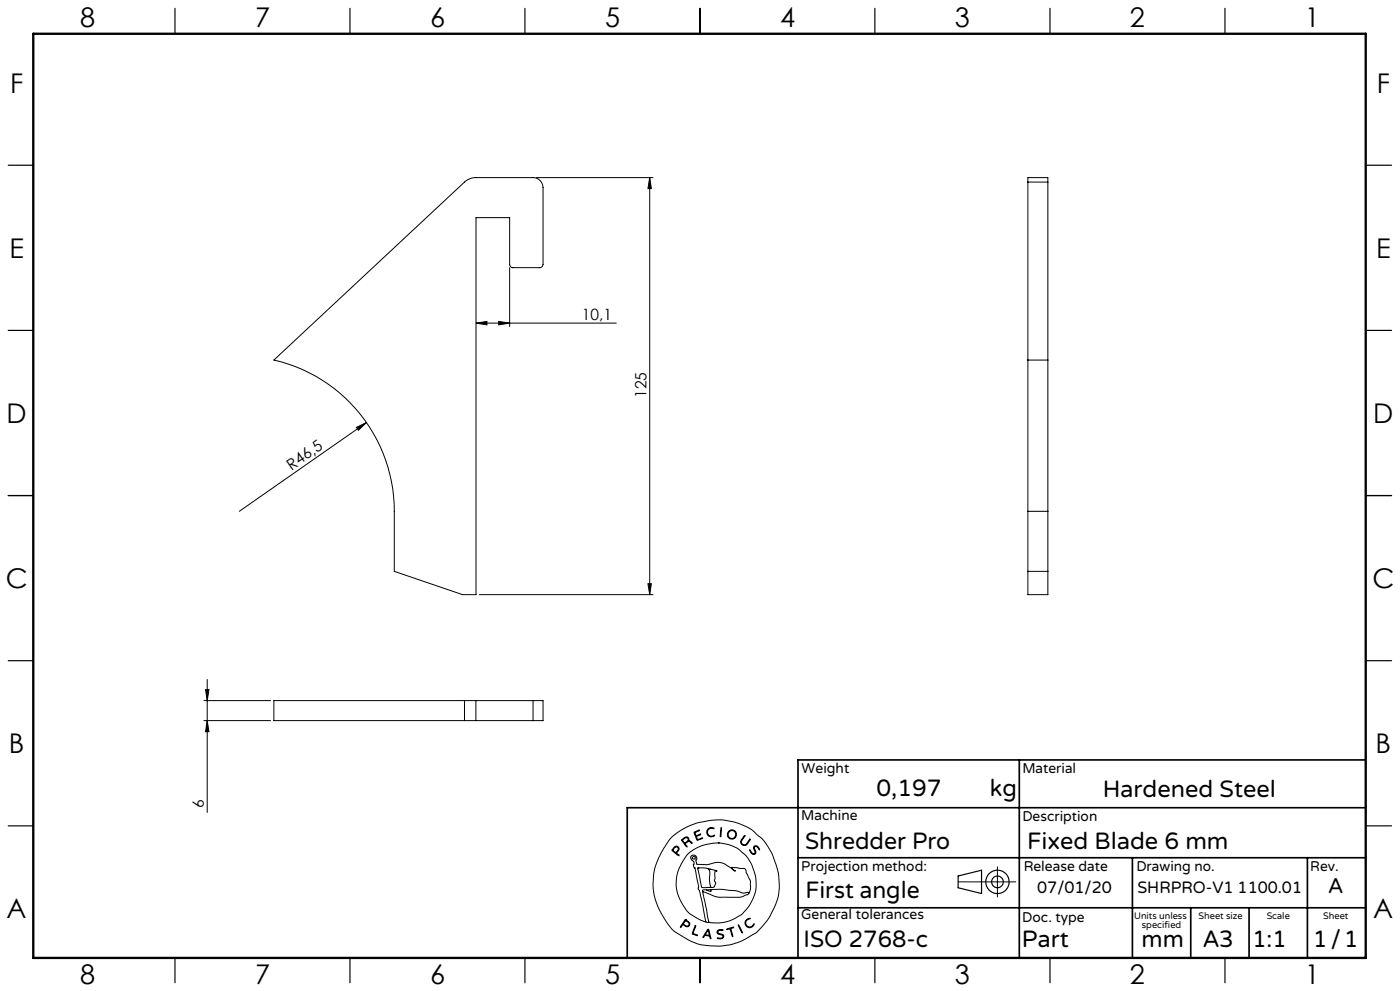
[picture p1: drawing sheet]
<svg xmlns="http://www.w3.org/2000/svg" width="420mm" height="297mm" viewBox="0 0 420 297" stroke-linecap="round" stroke-linejoin="round" font-family="sans-serif">
<g fill="none" stroke="#000" stroke-width=".3">
<path d="M160.9 53.2h35M194.9 53.2l.5 3.3h-1zM194.9 53.2v125M308.4 54.6v-1.4h6v1.4M308.4 54.6v53.3M308.4 54.6h6M314.4 54.6v53.3M142.8 96.8l3.3-.5v1.1zM142.8 96.8h42.1M149.6 96.3l3.3 .5-3.3 .6zM152.9 80.2v17.7M82.2 107.9l57.1-53.3a5.1 5.1 0 0 1 3.5-1.4h17.1a3 3 0 0 1 3 3v23a1.02 1.02 0 0 1-1 1h-8a.96 .96 0 0 1-1-1v-14h-10.1v113h-4l-20.5-7v-18a46.4 46.4 0 0 0-36.1-45.3z"/>
<path d="M308.4 107.9v45.3M308.4 107.9h6M314.4 107.9v45.3M106.9 128.1l3-1.5-2.4 2.3zM109.9 126.6l-38.1 26.6M308.4 153.2v25h6v-25M308.4 153.2h6M143.8 178.2h52.1M194.4 174.9h1l-.5 3.3zM308.4 171.2h6M61.2 216h20M61.2 210h20"/>
<path d="M61.7 206.7h1l-.5 3.3zM62.2 216l.5 3.3h-1zM62.2 203.6v39.9M139.3 210h3.5M139.3 216h3.5M139.3 210h-57.1v6h57.1M139.3 210v6M142.8 216h17.1M142.8 210h17.1M142.8 210v6M159.9 210h3v6h-3M159.9 210v6"/>
<path d="M201.3 251.1l2.8-2.2 4.5-2.1 4.8-1 3.2-.1 3.7 .7 3.3 1.2 2 1.1 2.8 2.4 1.5 1.8 1.8 3.2 1.8 5.3 .3 3.5-.2 3-.8 2.8-1.7 3.7-1.8 2.5a16.5 16.5 0 0 1-6.7 5l-3.3 1.2-2.9 .4h-3.4l-2.9-.4-3.7-1.5-3.8-2.3-1.1-.9-1.2-1.6-2.3-3.7-1.2-2.8-.6-2.2-.3-3.1 .3-3.5 .9-3.2 2-4zM202 254.1l.7-.5 .6 .1 .4 .6-.1 .6a.64 .64 0 0 0-.3 1.1l.4 .5-1.7-1.2a.52 .52 0 0 1-.4-.5 .52 .52 0 0 1 .4-.6zM202.4 254l.4-.2 .5 .1 .2 .5-.2 .4a.73 .73 0 0 1-.7 .6 .73 .73 0 0 1-.7-.7zM204.5 251.6l1.1-.7h.6l.4 .3 .1 .8 .6 .2 .3 .5-.8-.5-.6 .2a.61 .61 0 0 0-.6 .5 .61 .61 0 0 0 .5 .7l-.1 .3-1.5-2zM204.8 251.7l.8-.6h.6l.2 .6-.5 .6a.52 .52 0 0 1-.6 .3 .52 .52 0 0 1-.4-.5zM208.2 249.4l1.7-.6-1 .5a.57 .57 0 0 0-.2 .9 .57 .57 0 0 0 .9 0l.6-.2-.8 .5a.46 .46 0 0 0-.5 .4 .46 .46 0 0 0 .3 .5l.1 .2 1.5-.5-1.7 .7zM212.3 248.5l.8-.5 1 .2 .1 .2-.9-.2-.7 .3-.3 .5v.7l.1 .4 .6 .4 1.3-.2a.53 .53 0 0 1-.3 .5 .53 .53 0 0 1-.5 0l-.9-.2-.4-.4-.2-1zM215.5 252.6l2.7 .4 3 1.2 2.3 1.9 .9 1.2 1.3 2.2 1.1 3.8-.1 3.5-.8 2.5a11.7 11.7 0 0 1-8.9 7.2l-2.6 .1-1.7-.2M215.5 252.6l-4.1 .6-3.4 1.5-2.1 1.8-2.1 3.5-.5 1.4-.4 2 .1 3 .9 2.9 2 3.4a9.1 9.1 0 0 0 4 2.9l1.9 .8M215.5 252.6h.1M216.3 248.1h.2v.6l-.2 1.9-.2 .2zM223.3 250.5l.1-.1 .1 .2-1.1 1.6 .2 .7 .7 .3a3.3 3.3 0 0 0 1.7-1.7v.2l-1 1.5-.4 .2-.7-.1-.6-.5-.1-.6z"/>
<path d="M224.9 254.7l.7 .9 .5 .3 .4-.3-.4-1.4 .2-.6h.9l.7 1-.1 .1-.9-1-.5 .1-.1 .4 .5 1.4-.6 .5-.9-.5zM299.2 259.8v9M205.6 275.6l-1.4 2-.1 .2h.2a.69 .69 0 0 1 .6-.6 .69 .69 0 0 1 .8 .4l.9 .1 .3-.9-1.3-1.2M205.6 275.6h.1M205.6 275.9l-.3 .5M205.7 275.9l1 .9-.1 .6-.6 .1a.7 .7 0 0 1-.9-.9l.2-.2M205.7 275.9h.1M208.5 277.5l.2-.1v.2l-.5 1.4a.56 .56 0 0 0-.2 .7 .56 .56 0 0 0 .7 .3l.5 .4-1.6-.6zM209.3 260.2l2.3-.1 3.1 .8 .4 .3a.35 .35 0 0 0-.5-.2 .35 .35 0 0 0-.1 .5v1.8l-.2 .7 .4 .8-.4 1-.5 .2h-2.6a.85 .85 0 0 1-.8-.2 .85 .85 0 0 1-.1-.9zM209.4 260.1h.1M210.8 267.2l1.9 9.2M210.8 267.2l3.7 1.5 1.3 .2h6.3l2.1-.8 .4-.3"/>
<path d="M211.8 276.4h.9M211.9 266.7h-1.1v.5M212.1 260.2a2.12 2.12 0 0 1 .8 2.7v1.9l.3 .9-.3 .2M212.3 278.6l.1-.1a4.3 4.3 0 0 1 .9 2.6v.2h-.2a.74 .74 0 0 0-.8-.8l-.2-.1a.82 .82 0 0 0-1.1 .6l-.1-.3zM212.3 278.9l.4 .9a.4 .4 0 0 1-.1 .6 .4 .4 0 0 1-.6-.2l-.4-.1zM212.4 278.9h.1M212.7 276.4h.1M213 260.6h.1M213.3 266.6l3.2-.1 4.2 .4 2.3 .8 1.1-.2a.3 .3 0 0 1 .4-.1 .3 .3 0 0 1 .1 .4M213.3 266.6v.6l-1.4-.5M213.3 266.6l-1.4 .1M215.3 278.9l.6-.3 1 .1v.2h-1.4l-.2 .6 .3 .2 1.4 .5 .1 .5-.2 .4-.6 .3-1.1-.2h1.1l.6-.5-.3-.5-1.4-.5-.1-.4z"/>
<path d="M218 278.4l2.1-.5-.8 .4 .5 2.4-.8-2.3-.8 .2zM221.5 277.2l1.2 2.2v.2zM221.5 277.1h.1M224 275.6l.7-.4 .3 .1-.8 .4-.4 .6v.6l.5 .7 .9 .2 .9-.9a.41 .41 0 0 1 .1 .5 .41 .41 0 0 1-.4 .2l-1 .5-.9-.5-.4-1.1zM224.6 267.8l.5-1.4v-2.3l-1.7-3.8-3.9-.3 .3 .5 .8 .6h-.1l-3.1-2.2-1.7-.5-3.6 .7-3-.1-.3-.9 .3-.8-.3-.7-.6-.3-.7 .1-.3 .4v.4l1 1.1-.1 1.4 .4 .5 1.1 5.4-.2 .8 .4 .4 .3 1.1 1.7 8.5M287.4 264.3h17.3"/>
<circle cx="208.1" cy="257.1" r=".44"/>
<circle cx="219.5" cy="250.1" r="1.17"/>
<circle cx="219.6" cy="250.1" r="1.38"/>
</g>
<g fill="none" stroke="#000" stroke-width=".35">
<path d="M52.5 2.5v7.5M105 2.5v7.5M157.5 2.5v7.5M210 2.5v7.5M262.5 2.5v7.5M315 2.5v7.5M367.5 2.5v7.5M2.5 49.5h7.5M410 49.5h7.5M2.5 99h7.5M410 99h7.5M2.5 148.5h7.5"/>
<path d="M410 148.5h7.5M2.5 198h7.5M410 198h7.5M2.5 247.5h7.5M410 247.5h7.5M287.4 262.5l7.1-1.7v7l-7.1-1.7zM52.5 287v7.5M105 287v7.5M157.5 287v7.5M210 287v7.5M262.5 287v7.5M315 287v7.5"/>
<path d="M367.5 287v7.5"/>
<circle cx="299.2" cy="264.3" r="3.5"/>
<circle cx="299.2" cy="264.3" r="1.75"/>
</g>
<path d="M305.8 227.7v59.2M409.7 227.7h-170.3v59.2M239.4 257.1h170.3M339.7 257.1v29.9M392.2 257.1v29.8M409.7 242.1h-221.5v45M239.4 272.1h170.3M357.2 272.1v14.8M374.7 272.1v14.8" fill="none" stroke="#000" stroke-width=".5"/>
<path d="M10 10.1h399.7v277h-399.7z" fill="none" stroke="#000" stroke-width=".7"/>
<g fill="#000">
<path d="M106.9 128.1l3-1.5-2.4 2.3z"/>
<path d="M194.9 53.2l.5 3.3h-1zM194.4 174.9h1l-.5 3.3z"/>
<path d="M142.8 96.8l3.3-.5v1.1zM149.6 96.3l3.3 .5-3.3 .6z"/>
<path d="M62.2 216l.5 3.3h-1zM61.7 206.7h1l-.5 3.3z"/>
</g>
<g font-size="8.1">
<text x="24" y="8">8</text>
<text x="76.5" y="8">7</text>
<text x="129" y="8">6</text>
<text x="181.5" y="8">5</text>
<text x="234" y="8">4</text>
<text x="286.5" y="8">3</text>
<text x="339" y="8">2</text>
<text x="391.5" y="8">1</text>
<text x="3" y="27.7">F</text>
<text x="413" y="27.7">F</text>
<text x="2.8" y="77.2">E</text>
<text x="412.8" y="77.2">E</text>
<text x="2" y="126.7">D</text>
<text x="412" y="126.7">D</text>
<text x="1.7" y="176.2">C</text>
<text x="411.7" y="176.2">C</text>
<text x="2.7" y="225.7">B</text>
<text x="412.7" y="225.7">B</text>
<text x="2" y="275.2">A</text>
<text x="412" y="275.2">A</text>
<text x="24" y="295">8</text>
<text x="76.5" y="295">7</text>
<text x="129" y="295">6</text>
<text x="181.5" y="295">5</text>
<text x="234" y="295">4</text>
<text x="286.5" y="295">3</text>
<text x="339" y="295">2</text>
<text x="391.5" y="295">1</text>
</g>
<g font-size="7.1">
<text x="263" y="238.5">0,197</text>
<text x="297" y="238.5">kg</text>
<text x="330.8" y="239">Hardened Steel</text>
<text x="241.5" y="254.4">Shredder Pro</text>
<text x="308.1" y="254.4">Fixed Blade 6 mm</text>
<text x="241.6" y="269.2">First angle</text>
<text x="241.1" y="283.7">ISO 2768-c</text>
<text x="306.6" y="283.9">Part</text>
<text x="342.5" y="283.9">mm</text>
<text x="360.9" y="283.8">A3</text>
<text x="375.7" y="283.9">1:1</text>
<text x="393.9" y="283.9">1/1</text>
</g>
<text font-size="6.3" x="398.5" y="267.7">A</text>
<g font-size="4.9">
<text x="311.2" y="267.6">07/01/20</text>
<text x="341.2" y="267.6">SHRPRO-V1 1100.01</text>
</g>
<g font-size="4.7">
<text x="174.6" y="95.8">10,1</text>
<text x="193.9" y="119.2" transform="rotate(-90 193.9 119.2)">125</text>
<text x="87.4" y="141.1" transform="rotate(-35 87.4 141.1)">R46,5</text>
<text x="61.2" y="242.2" transform="rotate(-90 61.2 242.2)">6</text>
</g>
<g font-size="4.2">
<text x="240.5" y="231.7">Weight</text>
<text x="306.7" y="231.7">Material</text>
<text x="240.4" y="245.9">Machine</text>
<text x="306.7" y="246.1">Description</text>
<text x="240.4" y="261.1">Projection method:</text>
<text x="307.1" y="261">Release date</text>
<text x="340.9" y="261">Drawing no.</text>
<text x="393.1" y="261">Rev.</text>
<text x="240.4" y="275.6">General tolerances</text>
<text x="306.7" y="276.2">Doc. type</text>
</g>
<g font-size="2.8">
<text x="340.2" y="275.3">Units unless</text>
<text x="359.6" y="275.3">Sheet size</text>
<text x="380" y="275.3">Scale</text>
<text x="396.9" y="275.3">Sheet</text>
<text x="342.6" y="278.2">specified</text>
</g>
</svg>
